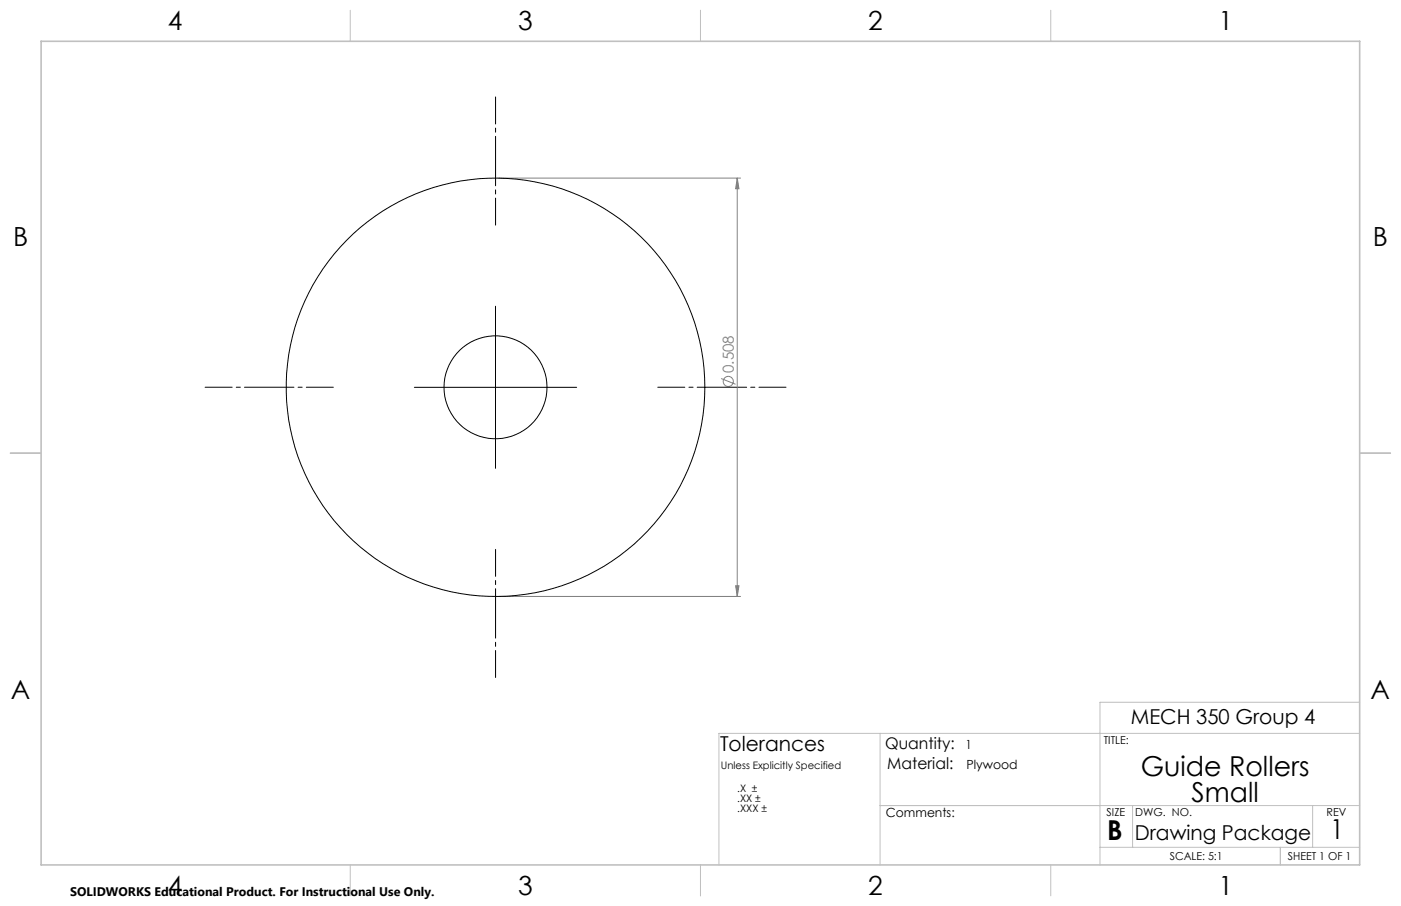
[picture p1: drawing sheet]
<svg xmlns="http://www.w3.org/2000/svg" width="432mm" height="279mm" viewBox="0 0 432 279" stroke-linecap="round" stroke-linejoin="round" font-family="sans-serif">
<g fill="none" stroke="#808080" stroke-width=".31">
<path d="M153.7 54.9h74.5M227.2 54.9l.6 3.3h-1.1zM227.2 54.9v129M222.2 116.7l4.5 1.8M153.7 183.9h74.5M226.7 180.7h1.1l-.6 3.2z"/>
<circle cx="224.5" cy="117.6" r="1.55"/>
</g>
<path d="M152.7 69.4v-39.5M102.7 119.4h-39.5M202.7 119.4h39.6M152.7 169.4v39.5" fill="none" stroke="#000" stroke-width=".31" stroke-dasharray="15.2 1.3 1.3 1.3" stroke-dashoffset="6.9"/>
<path d="M152.7 94.4v50M127.7 119.5h50" fill="none" stroke="#000" stroke-width=".31"/>
<g fill="none" stroke="#c0c0c0" stroke-width=".31">
<path d="M108 3.2v9.5M215.9 3.2v9.5M323.8 3.2v9.5M3.1 139.7h9.6M419.1 139.7h9.5M419.1 216.6h-80.1v50.1M271.3 226.2v40.5M419.1 226.2h-197.5v40.5M271.3 248.4h147.8M349.1 248.4v12.9M404.6 248.4v12.9M108 266.7v9.6"/>
<path d="M215.9 266.7v9.6M323.8 266.7v9.6M339 261.3h80.1M394.6 261.3v5.4"/>
</g>
<path d="M12.7 12.7h406.4v254h-406.4z" fill="none" stroke="#c0c0c0" stroke-width=".5"/>
<path d="M227.2 54.9l.6 3.3h-1.1zM226.7 180.7h1.1l-.6 3.2z" fill="#808080"/>
<g fill="none" stroke="#000" stroke-width=".31">
<circle cx="152.7" cy="119.4" r="15.9"/>
<circle cx="152.7" cy="119.4" r="64.5"/>
</g>
<g font-size="8.5">
<text x="351.6" y="239.3">Guide Rollers</text>
<text x="367.3" y="247.4">Small</text>
<text x="341.3" y="259">B</text>
<text x="410" y="258.9">1</text>
</g>
<g font-size="8.1">
<text x="51.7" y="9.3">4</text>
<text x="159.7" y="9.3">3</text>
<text x="267.6" y="9.3">2</text>
<text x="375.6" y="9.3">1</text>
<text x="4" y="76">B</text>
<text x="423.1" y="76">B</text>
<text x="3.3" y="215.7">A</text>
<text x="422.4" y="215.7">A</text>
<text x="51.7" y="276">4</text>
<text x="159.7" y="276">3</text>
<text x="267.6" y="276">2</text>
<text x="375.6" y="276">1</text>
</g>
<g font-size="6.3">
<text x="348.5" y="223.4">MECH 350 Group 4</text>
<text x="221.9" y="231.8">Tolerances</text>
<text x="349.8" y="259">Drawing Package</text>
</g>
<g font-size="4.9">
<text x="272.8" y="230.9">Quantity:</text>
<text x="273.5" y="237">Material:</text>
</g>
<text font-size="4.7" fill="#808080" x="226.2" y="115" transform="rotate(-90 226.2 115)">0.508</text>
<g font-size="3.9">
<text x="297.5" y="230.9">1</text>
<text x="297.9" y="237">Plywood</text>
<text x="273" y="251.9">Comments:</text>
</g>
<text font-size="3.8" x="21.6" y="276.3">SOLIDWORKS Educational Product. For Instructional Use Only.</text>
<g font-size="3.4">
<text x="340.2" y="229.5">TITLE:</text>
<text x="341.1" y="251.6">SIZE</text>
<text x="349.9" y="251.6">DWG. NO.</text>
<text x="408.9" y="251.7">REV</text>
<text x="360.5" y="265.2">SCALE: 5:1</text>
<text x="396.9" y="265.2">SHEET 1 OF 1</text>
</g>
<g font-size="3.2">
<text x="222.2" y="237">Unless Explicitly Specified</text>
<text x="227.2" y="244.1">.X ±</text>
<text x="227.2" y="247.3">.XX ±</text>
<text x="227.2" y="250.4">.XXX ±</text>
</g>
</svg>
